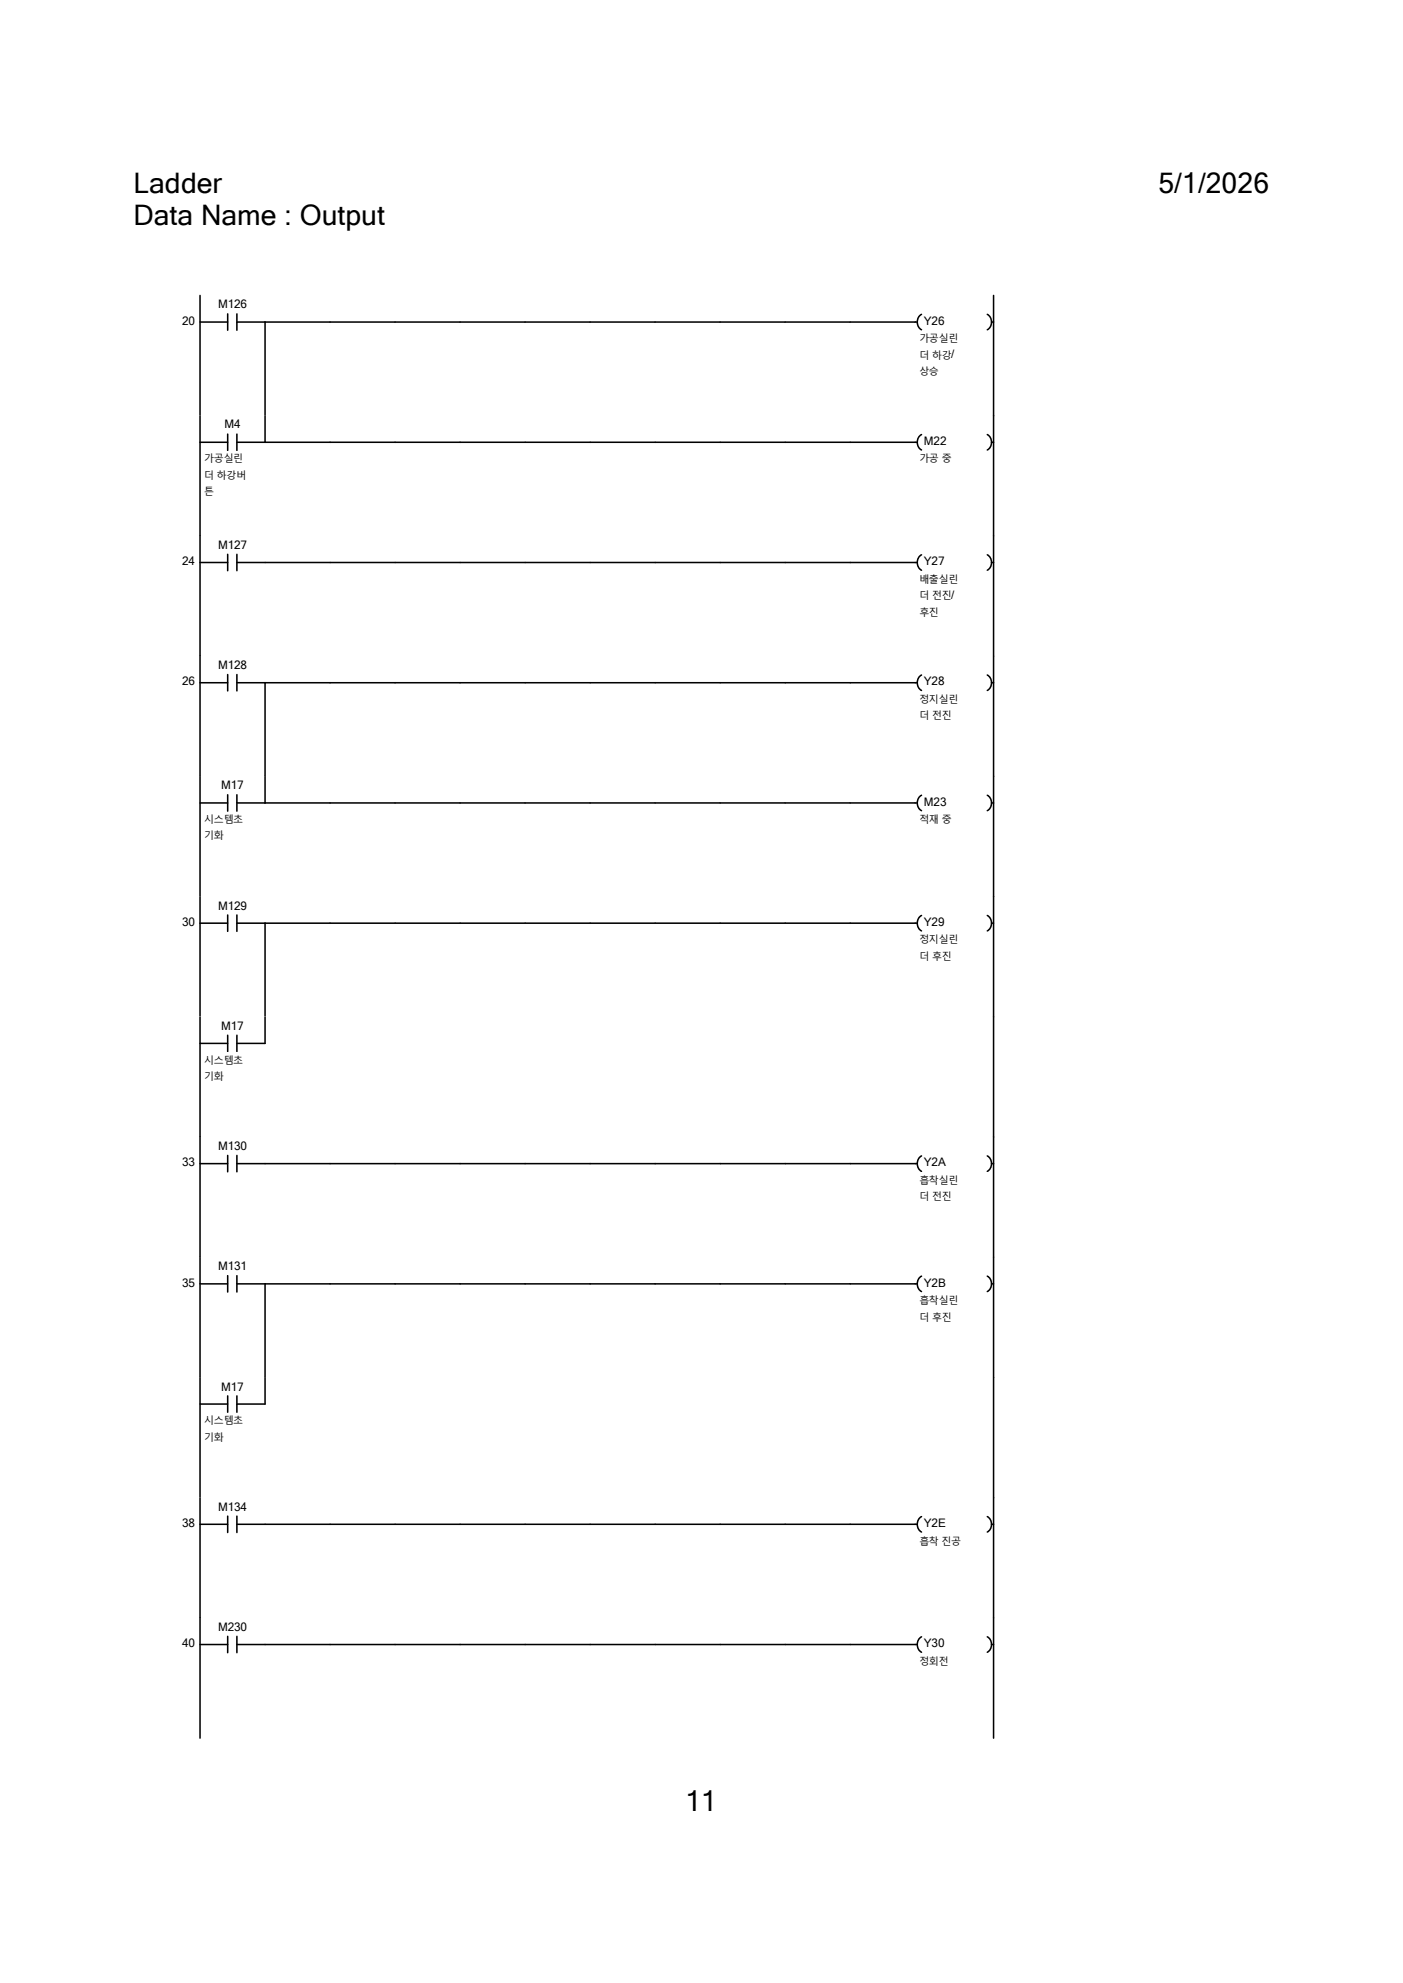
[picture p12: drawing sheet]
<svg xmlns="http://www.w3.org/2000/svg" width="210mm" height="297mm" viewBox="0 0 210 297" stroke-linecap="round" stroke-linejoin="round" font-family="sans-serif">
<path d="M20 44.3h170v218h-170z" fill-rule="evenodd" fill="#fff" stroke="#fff" stroke-width=".23"/>
<g fill="#fff">
<path d="M20 44.3h117v18h-117z" fill-rule="evenodd"/>
<path d="M137 44.3h11.8v18h-11.8zM27.3 47h2.3v2h-2.3z" fill-rule="evenodd"/>
</g>
<path d="M32.6 44.6h4.4v2h-4.4z" fill="#fff"/>
<path d="M29.9 48.2h4.2M29.9 44.3v18M34.1 47v2.5M35.5 48.2h101.8M35.5 47v2.5M39.7 48.2v14.1M137.9 47.1a1.37 1.37 0 0 0 0 2.3" fill="none" stroke="#000" stroke-width=".23"/>
<path d="M138.3 47h3.1v2h-3.1z" fill="#fff"/>
<path d="M147.8 47.1a1.37 1.37 0 0 1 0 2.3M148.4 48.2h.3" fill="none" stroke="#000" stroke-width=".23"/>
<g fill="#fff">
<path d="M137.6 49.6h5.9v2h-5.9z"/>
<path d="M137.6 52.1h5.3v2h-5.3z"/>
<path d="M137.6 54.5h2.9v2h-2.9z"/>
</g>
<path d="M148.7 44.3v18" fill="none" stroke="#000" stroke-width=".23"/>
<g fill="#fff">
<path d="M20 62.3h117v18h-117z" fill-rule="evenodd"/>
<path d="M137 62.3h11.8v18h-11.8zM33.6 62.6h2.4v2h-2.4z" fill-rule="evenodd"/>
</g>
<path d="M29.9 66.2h4.2M34.1 65v2.5M35.5 66.2h4.2M35.5 65v2.5" fill="none" stroke="#000" stroke-width=".23"/>
<g fill="#fff">
<path d="M30.6 67.6h5.8v2h-5.8z"/>
<path d="M30.6 70.1h6.3v2h-6.3z"/>
<path d="M30.6 72.5h1.4v2h-1.4z"/>
</g>
<path d="M29.9 62.3v18M39.7 62.3v3.9h97.6M137.9 65.1a1.37 1.37 0 0 0 0 2.3" fill="none" stroke="#000" stroke-width=".23"/>
<path d="M138.3 65h3.4v2h-3.4z" fill="#fff"/>
<path d="M147.8 65.1a1.37 1.37 0 0 1 0 2.3M148.4 66.2h.3" fill="none" stroke="#000" stroke-width=".23"/>
<path d="M137.6 67.6h4.9v2h-4.9z" fill="#fff"/>
<path d="M148.7 62.3v18" fill="none" stroke="#000" stroke-width=".23"/>
<g fill="#fff">
<path d="M20 80.3h117v18h-117z" fill-rule="evenodd"/>
<path d="M137 80.3h11.8v18h-11.8zM27.3 83h2.3v2h-2.3z" fill-rule="evenodd"/>
</g>
<path d="M32.6 80.6h4.4v2h-4.4z" fill="#fff"/>
<path d="M29.9 84.3h4.2M29.9 80.3v18M34.1 83v2.5M35.5 84.3h101.8M35.5 83v2.5M137.9 83.1a1.37 1.37 0 0 0 0 2.3" fill="none" stroke="#000" stroke-width=".23"/>
<path d="M138.3 83h3.1v2h-3.1z" fill="#fff"/>
<path d="M147.8 83.1a1.37 1.37 0 0 1 0 2.3M148.4 84.3h.3" fill="none" stroke="#000" stroke-width=".23"/>
<g fill="#fff">
<path d="M137.6 85.6h5.9v2h-5.9z"/>
<path d="M137.6 88.1h5.3v2h-5.3z"/>
<path d="M137.6 90.6h2.9v1.9h-2.9z"/>
</g>
<path d="M148.7 80.3v18" fill="none" stroke="#000" stroke-width=".23"/>
<g fill="#fff">
<path d="M20 98.3h117v18h-117z" fill-rule="evenodd"/>
<path d="M137 98.3h11.8v18h-11.8zM27.3 101h2.3v2h-2.3z" fill-rule="evenodd"/>
</g>
<path d="M32.6 98.6h4.4v2h-4.4z" fill="#fff"/>
<path d="M29.9 98.3v18M29.9 102.3h4.2M34.1 101v2.5M35.5 102.3h101.8M35.5 101v2.5M39.7 102.3v14M137.9 101.1a1.37 1.37 0 0 0 0 2.3" fill="none" stroke="#000" stroke-width=".23"/>
<path d="M138.3 101h3.1v2h-3.1z" fill="#fff"/>
<path d="M147.8 101.1a1.37 1.37 0 0 1 0 2.3M148.4 102.3h.3" fill="none" stroke="#000" stroke-width=".23"/>
<g fill="#fff">
<path d="M137.6 103.6h5.9v2h-5.9z"/>
<path d="M137.6 106.1h4.9v2h-4.9z"/>
</g>
<path d="M148.7 98.3v18" fill="none" stroke="#000" stroke-width=".23"/>
<g fill="#fff">
<path d="M20 116.3h117v18h-117z" fill-rule="evenodd"/>
<path d="M137 116.3h11.8v18h-11.8zM33.1 116.6h3.4v2h-3.4z" fill-rule="evenodd"/>
</g>
<path d="M34.1 119v2.5M35.5 119v2.5M29.9 120.3h4.2M35.5 120.3h4.2" fill="none" stroke="#000" stroke-width=".23"/>
<g fill="#fff">
<path d="M30.6 121.7h5.8v2h-5.8z"/>
<path d="M30.6 124.1h2.9v2h-2.9z"/>
</g>
<path d="M29.9 116.3v18M39.7 116.3v4h97.6M137.9 119.1a1.37 1.37 0 0 0 0 2.3" fill="none" stroke="#000" stroke-width=".23"/>
<path d="M138.3 119h3.4v2h-3.4z" fill="#fff"/>
<path d="M147.8 119.1a1.37 1.37 0 0 1 0 2.3M148.4 120.3h.3" fill="none" stroke="#000" stroke-width=".23"/>
<path d="M137.6 121.7h4.9v2h-4.9z" fill="#fff"/>
<path d="M148.7 116.3v18" fill="none" stroke="#000" stroke-width=".23"/>
<g fill="#fff">
<path d="M20 134.3h117v18h-117z" fill-rule="evenodd"/>
<path d="M137 134.3h11.8v18h-11.8zM27.3 137.1h2.3v2h-2.3z" fill-rule="evenodd"/>
</g>
<path d="M32.6 134.6h4.4v2h-4.4z" fill="#fff"/>
<path d="M29.9 138.3h4.2M29.9 134.3v18M34.1 137v2.5M35.5 138.3h101.8M35.5 137v2.5M39.7 138.3v14M137.9 137.1a1.37 1.37 0 0 0 0 2.3" fill="none" stroke="#000" stroke-width=".23"/>
<path d="M138.3 137.1h3.1v2h-3.1z" fill="#fff"/>
<path d="M147.8 137.1a1.37 1.37 0 0 1 0 2.3M148.4 138.3h.3" fill="none" stroke="#000" stroke-width=".23"/>
<g fill="#fff">
<path d="M137.6 139.7h5.9v1.9h-5.9z"/>
<path d="M137.6 142.1h4.9v2h-4.9z"/>
</g>
<path d="M148.7 134.3v18" fill="none" stroke="#000" stroke-width=".23"/>
<g fill="#fff">
<path d="M20 152.3h117v18h-117z" fill-rule="evenodd"/>
<path d="M137 152.3h11.8v18h-11.8zM33.1 152.6h3.4v2h-3.4z" fill-rule="evenodd"/>
</g>
<path d="M29.9 156.3h4.2M34.1 155.1v2.4M35.5 156.3h4.2M35.5 155.1v2.4" fill="none" stroke="#000" stroke-width=".23"/>
<g fill="#fff">
<path d="M30.6 157.6h5.8v2h-5.8z"/>
<path d="M30.6 160.1h2.9v2h-2.9z"/>
</g>
<path d="M29.9 152.3v18M39.7 152.3v4M148.7 152.3v18" fill="none" stroke="#000" stroke-width=".23"/>
<g fill="#fff">
<path d="M20 170.3h117v18h-117z" fill-rule="evenodd"/>
<path d="M137 170.3h11.8v18h-11.8zM27.3 173.1h2.3v2h-2.3z" fill-rule="evenodd"/>
</g>
<path d="M32.6 170.6h4.4v2h-4.4z" fill="#fff"/>
<path d="M29.9 174.3h4.2M29.9 170.3v18M34.1 173.1v2.4M35.5 174.3h101.8M35.5 173.1v2.4M137.9 173.1a1.37 1.37 0 0 0 0 2.3" fill="none" stroke="#000" stroke-width=".23"/>
<path d="M138.3 173.1h3.3v2h-3.3z" fill="#fff"/>
<path d="M147.8 173.1a1.37 1.37 0 0 1 0 2.3M148.4 174.3h.3" fill="none" stroke="#000" stroke-width=".23"/>
<g fill="#fff">
<path d="M137.6 175.7h5.9v2h-5.9z"/>
<path d="M137.6 178.1h4.9v2h-4.9z"/>
</g>
<path d="M148.7 170.3v18" fill="none" stroke="#000" stroke-width=".23"/>
<g fill="#fff">
<path d="M20 188.3h117v18h-117z" fill-rule="evenodd"/>
<path d="M137 188.3h11.8v18h-11.8zM27.3 191.1h2.3v2h-2.3z" fill-rule="evenodd"/>
</g>
<path d="M32.6 188.6h4.4v2h-4.4z" fill="#fff"/>
<path d="M29.9 192.3h4.2M29.9 188.3v18M34.1 191.1v2.4M35.5 192.3h101.8M35.5 191.1v2.4M39.7 192.3v14M137.9 191.1a1.37 1.37 0 0 0 0 2.3" fill="none" stroke="#000" stroke-width=".23"/>
<path d="M138.3 191.1h3.3v2h-3.3z" fill="#fff"/>
<path d="M147.8 191.1a1.37 1.37 0 0 1 0 2.3M148.4 192.3h.3" fill="none" stroke="#000" stroke-width=".23"/>
<g fill="#fff">
<path d="M137.6 193.7h5.9v2h-5.9z"/>
<path d="M137.6 196.1h4.9v2h-4.9z"/>
</g>
<path d="M148.7 188.3v18" fill="none" stroke="#000" stroke-width=".23"/>
<g fill="#fff">
<path d="M20 206.3h117v18h-117z" fill-rule="evenodd"/>
<path d="M137 206.3h11.8v18h-11.8zM33.1 206.7h3.4v2h-3.4z" fill-rule="evenodd"/>
</g>
<path d="M29.9 210.3h4.2M34.1 209.1v2.4M35.5 210.3h4.2M35.5 209.1v2.4" fill="none" stroke="#000" stroke-width=".23"/>
<g fill="#fff">
<path d="M30.6 211.7h5.8v2h-5.8z"/>
<path d="M30.6 214.1h2.9v2h-2.9z"/>
</g>
<path d="M29.9 206.3v18M39.7 206.3v4M148.7 206.3v18" fill="none" stroke="#000" stroke-width=".23"/>
<g fill="#fff">
<path d="M20 224.3h117v18.1h-117z" fill-rule="evenodd"/>
<path d="M137 224.3h11.8v18.1h-11.8zM27.3 227.1h2.3v2h-2.3z" fill-rule="evenodd"/>
</g>
<path d="M32.6 224.7h4.4v2h-4.4z" fill="#fff"/>
<path d="M29.9 228.3h4.2M29.9 224.3v18M34.1 227.1v2.4M35.5 228.3h101.8M35.5 227.1v2.4M137.9 227.2a1.37 1.37 0 0 0 0 2.3" fill="none" stroke="#000" stroke-width=".23"/>
<path d="M138.3 227.1h3.3v2h-3.3z" fill="#fff"/>
<path d="M147.8 227.2a1.37 1.37 0 0 1 0 2.3M148.4 228.3h.3" fill="none" stroke="#000" stroke-width=".23"/>
<path d="M137.6 229.7h6.3v2h-6.3z" fill="#fff"/>
<path d="M148.7 224.3v18" fill="none" stroke="#000" stroke-width=".23"/>
<g fill="#fff">
<path d="M20 242.4h117v17.9h-117z" fill-rule="evenodd"/>
<path d="M137 242.4h11.8v17.9h-11.8zM27.3 245.1h2.3v2h-2.3z" fill-rule="evenodd"/>
</g>
<path d="M32.6 242.7h4.4v1.9h-4.4z" fill="#fff"/>
<path d="M29.9 246.3h4.2M29.9 242.3v18M34.1 245.1v2.4M35.5 246.3h101.8M35.5 245.1v2.4M137.9 245.2a1.37 1.37 0 0 0 0 2.3" fill="none" stroke="#000" stroke-width=".23"/>
<path d="M138.3 245.1h3.1v2h-3.1z" fill="#fff"/>
<path d="M147.8 245.2a1.37 1.37 0 0 1 0 2.3M148.4 246.3h.3" fill="none" stroke="#000" stroke-width=".23"/>
<path d="M137.6 247.7h4.4v2h-4.4z" fill="#fff"/>
<path d="M148.7 242.3v18" fill="none" stroke="#000" stroke-width=".23"/>
<g fill="#fff">
<path d="M20 25h13.2v4.8h-13.2z"/>
<path d="M173.4 25h16.6v4.8h-16.6z"/>
<path d="M20 29.8h37.7v4.7h-37.7z"/>
<path d="M102.6 267.3h4.7v4.7h-4.7z"/>
</g>
<g font-size="4.2">
<text x="20" y="28.9">Ladder</text>
<text x="173.4" y="28.9">5/1/2026</text>
<text x="20" y="33.7">Data Name : Output</text>
<text x="102.6" y="271.2">11</text>
</g>
<g font-size="1.8">
<text x="32.6" y="46.2">M126</text>
<text x="27.3" y="48.6">20</text>
<text x="138.3" y="48.6">Y26</text>
<text x="142.4" y="53.7">/</text>
<text x="33.6" y="64.2">M4</text>
<text x="138.3" y="66.6">M22</text>
<text x="32.6" y="82.2">M127</text>
<text x="27.3" y="84.6">24</text>
<text x="138.3" y="84.6">Y27</text>
<text x="142.4" y="89.7">/</text>
<text x="32.6" y="100.2">M128</text>
<text x="27.3" y="102.7">26</text>
<text x="138.3" y="102.7">Y28</text>
<text x="33.1" y="118.2">M17</text>
<text x="138.3" y="120.6">M23</text>
<text x="32.6" y="136.2">M129</text>
<text x="27.3" y="138.7">30</text>
<text x="138.3" y="138.7">Y29</text>
<text x="33.1" y="154.2">M17</text>
<text x="32.6" y="172.3">M130</text>
<text x="27.3" y="174.7">33</text>
<text x="138.3" y="174.7">Y2A</text>
<text x="32.6" y="190.2">M131</text>
<text x="27.3" y="192.7">35</text>
<text x="138.3" y="192.7">Y2B</text>
<text x="33.1" y="208.3">M17</text>
<text x="32.6" y="226.3">M134</text>
<text x="27.3" y="228.7">38</text>
<text x="138.3" y="228.7">Y2E</text>
<text x="32.6" y="244.3">M230</text>
<text x="27.3" y="246.7">40</text>
<text x="138.3" y="246.7">Y30</text>
</g>
<g font-size="1.5">
<text x="137.6" y="51.3">가공실린</text>
<text x="137.6" y="53.7">더 하강</text>
<text x="137.6" y="56.2">상승</text>
<text x="30.6" y="69.3">가공실린</text>
<text x="30.6" y="71.7">더 하강버</text>
<text x="137.6" y="69.3">가공 중</text>
<text x="30.6" y="74.2">튼</text>
<text x="137.6" y="87.3">배출실린</text>
<text x="137.6" y="89.7">더 전진</text>
<text x="137.6" y="92.2">후진</text>
<text x="137.6" y="105.3">정지실린</text>
<text x="137.6" y="107.7">더 전진</text>
<text x="30.6" y="123.3">시스템초</text>
<text x="30.6" y="125.7">기화</text>
<text x="137.6" y="123.3">적재 중</text>
<text x="137.6" y="141.3">정지실린</text>
<text x="137.6" y="143.8">더 후진</text>
<text x="30.6" y="159.3">시스템초</text>
<text x="30.6" y="161.8">기화</text>
<text x="137.6" y="177.3">흡착실린</text>
<text x="137.6" y="179.8">더 전진</text>
<text x="137.6" y="195.3">흡착실린</text>
<text x="137.6" y="197.8">더 후진</text>
<text x="30.6" y="213.3">시스템초</text>
<text x="30.6" y="215.8">기화</text>
<text x="137.6" y="231.4">흡착 진공</text>
<text x="137.6" y="249.3">정회전</text>
</g>
</svg>
